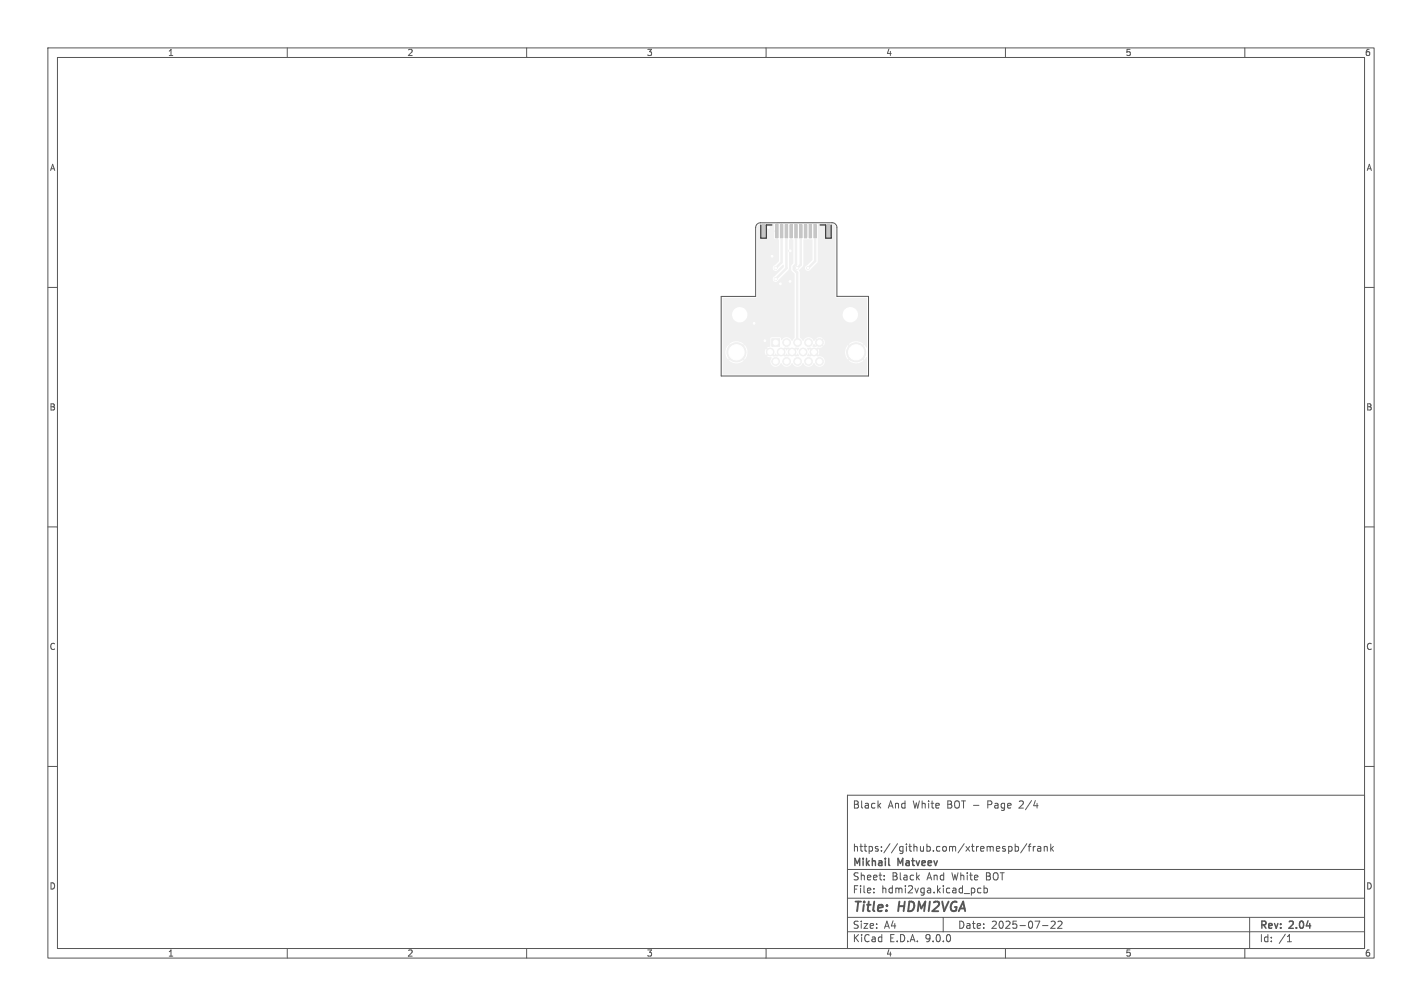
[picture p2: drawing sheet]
<svg xmlns="http://www.w3.org/2000/svg" width="297mm" height="210mm" viewBox="0 0 297 210" stroke-linecap="round" stroke-linejoin="round" font-family="sans-serif">
<g fill="#f0f0f0" stroke="#f0f0f0" stroke-width=".21">
<path d="M161.2 70.7h1.6v1.6h-1.6z"/>
<path d="M162 46.9h.5v2.8h-.5z"/>
<path d="M163 46.9h.5v2.8h-.5z"/>
<path d="M164 46.9h.5v2.8h-.5z"/>
<path d="M165 46.9h.5v2.8h-.5z"/>
<path d="M166 46.9h.5v2.8h-.5z"/>
<path d="M167 46.9h.5v2.8h-.5z"/>
<path d="M168 46.9h.5v2.8h-.5z"/>
<path d="M169 46.9h.5v2.8h-.5z"/>
<path d="M170 46.9h.5v2.8h-.5z"/>
<path d="M159.2 46.9h.6v2.6h-.6z"/>
<path d="M172.7 46.9h.6v2.6h-.6z"/>
<circle cx="178.8" cy="73.6" r="2"/>
<circle cx="153.8" cy="73.6" r="2"/>
<circle cx="164.3" cy="71.5" r=".8"/>
<circle cx="166.6" cy="71.5" r=".8"/>
<circle cx="168.9" cy="71.5" r=".8"/>
<circle cx="171.2" cy="71.5" r=".8"/>
<circle cx="160.9" cy="73.5" r=".8"/>
<circle cx="163.1" cy="73.5" r=".8"/>
<circle cx="165.4" cy="73.5" r=".8"/>
<circle cx="167.7" cy="73.5" r=".8"/>
<circle cx="170" cy="73.5" r=".8"/>
<circle cx="162" cy="75.5" r=".8"/>
<circle cx="164.3" cy="75.5" r=".8"/>
<circle cx="166.6" cy="75.5" r=".8"/>
<circle cx="168.9" cy="75.5" r=".8"/>
<circle cx="171.2" cy="75.5" r=".8"/>
<circle cx="157.5" cy="67.5" r=".3"/>
<circle cx="165" cy="58.7" r=".3"/>
<circle cx="159.8" cy="71.1" r=".3"/>
<circle cx="160.5" cy="47.5" r=".3"/>
<circle cx="165" cy="52.4" r=".3"/>
<circle cx="163" cy="59.3" r=".3"/>
<circle cx="161.3" cy="53.5" r=".3"/>
<circle cx="168.8" cy="55.9" r=".3"/>
<circle cx="162" cy="55.9" r=".3"/>
<circle cx="166.5" cy="55.9" r=".3"/>
<circle cx="162" cy="58.3" r=".3"/>
</g>
<path d="M162 56h.1M162.3 48.3v4.2l-1 1M163.3 47.9v6.9l-1.3 1.2M164.3 47.9v8.1l-2.3 2.3M166.3 47.9v7.3l-.5 .5v.5l.7 .7 .1 14.5M166.5 56h.1M167.3 47.9v7.4l-.8 .7M168.8 56h.1M170.3 47.9v6.6l-1.5 1.5" fill="none" stroke="#f0f0f0" stroke-width=".5"/>
<g fill="#f0f0f0">
<path d="M158.3 47l.4-.2 .2 .1v2.6l.2 .2h.7l.3-.2v-2.7h1.5l.1 1.3h.5l.2 .2v1.7h-.3v-1.6h-.4v1.3l.2 .2 .8 .2v4.4l-.9 .9a.6 .6 0 0 0-.3 .9 .6 .6 0 0 0 1 0l1-1h.2v.5l-1.9 1.9a.61 .61 0 0 0-.2 1 .61 .61 0 0 0 1-.2l2.2-2.3v-6.1l.3-.1v-1.6l.2-.1 .1 1.7 .3 .1v4.8l-.4 .5v.9l.7 .9v8.4h-9.9a1.61 1.61 0 0 0-2.4-1.3 1.61 1.61 0 0 0 0 2.8 1.61 1.61 0 0 0 2.4-1.3v-.2h9.9v4.9l-.6 .7a1.26 1.26 0 0 0-1-.8 1.26 1.26 0 0 0-1.2 .6l-.1-.5-.2-.1h-1.9l-.1 .3v1.6l-.7 .3 .4 .4-.2 .2-.4-.4-.2 .6h-3.7l-.2-.9-.4-.5-.4 .5-.3-.2 .5-.5a2.3 2.3 0 0 0-3 0l.5 .5-.2 .2-.5-.5a2.3 2.3 0 0 0 0 3.1l.5-.5 .2 .2-.5 .5a2.3 2.3 0 0 0 3 0l-.5-.5 .3-.2 .5 .5 .4-.8 .1-.9h3.7l.2 .7 .4-.4 .2 .2-.4 .5 1 .2a1.18 1.18 0 0 0 .3 1.8 1.18 1.18 0 0 0 1.7-.6 1.23 1.23 0 0 0 1.1 .8 1.23 1.23 0 0 0 1.2-.8 1.23 1.23 0 0 0 1.1 .8 1.23 1.23 0 0 0 1.1-.8 1.23 1.23 0 0 0 1.2 .8 1.23 1.23 0 0 0 1.1-.8 1.14 1.14 0 0 0 1.5 .7 1.14 1.14 0 0 0 .7-1.4 1.14 1.14 0 0 0-1.5-.7l-.5-.5 .3-.2 .4 .4a1.07 1.07 0 0 0 0-1.3l-.4 .4-.3-.2 .6-.5 .6 .1 .4-.2-.4-.5 .2-.2 .4 .5a1.09 1.09 0 0 0 0-1.4l-.4 .5-.2-.2 .4-.5h-.1a1.09 1.09 0 0 0-1.2 0l.4 .5-.2 .2-.4-.5-.4 .4a1.19 1.19 0 0 0-1.1-.8 1.19 1.19 0 0 0-1.1 .8l-.6-.8v-13.5l-.2-.4 .9-1.2v-5.3l1-.1 .8 .1 .1 4.2-1.1 1.1a.61 .61 0 0 0-.3 1 .61 .61 0 0 0 1 0l1.5-1.7v-7.7h1.6v2.6l.3 .3 .7-.1 .2-.2v-2.6a.6 .6 0 0 1 .7 .1 .6 .6 0 0 1 .2 .5v14.4l.3 .3h6.2l.1 3.4h-1.9a1.61 1.61 0 0 0-2.4-1.3 1.61 1.61 0 0 0 0 2.8 1.61 1.61 0 0 0 2.4-1.3v-.2h1.9v6.9h-.2l-.4-.5-.4 .5-.3-.2 .5-.5a2.3 2.3 0 0 0-3 0l.5 .5-.2 .2-.5-.5a2.3 2.3 0 0 0 0 3.1l.5-.5 .2 .2-.5 .5a2.3 2.3 0 0 0 3 0l-.5-.5 .3-.2 .4 .5 .4-.5h.2v3.5l-.1 .1-30.1-.1v-15.8l7-.1 .2-.2v-14.5z"/>
<path d="M165.9 73.7l.4 .4 .4-.3 .2 .5-.8 .1-.4-.5z"/>
<path d="M163.6 73.7l.4 .4 .2-.3 .4 .3 .4-.4 .2 .2-.5 .5h-.8l-.5-.5z"/>
<path d="M161.3 73.7l.4 .4 .2-.3 .4 .3 .4-.4 .2 .2-.5 .5h-.8l-.5-.5z"/>
<path d="M168.8 73.9l.2-.1 .1 .3 .5-.4 .2 .2-.5 .5h-.7z"/>
<path d="M165.7 73l.5-.5 .7 .1-.3 .6-.3-.4-.4 .4z"/>
<path d="M163.4 73l.5-.5h.8l.5 .5-.2 .2-.4-.4-.3 .4-.3-.4-.4 .4z"/>
<path d="M168.6 72.6l.7-.1 .5 .5-.2 .2-.5-.4-.2 .4z"/>
<path d="M169.9 71.9l.2-.1 .2 .4 .4-.5 .2 .2-.5 .5h-.6z"/>
</g>
<g fill="#fff" stroke="#fff" stroke-width=".21">
<circle cx="157.5" cy="67.5" r=".18"/>
<circle cx="165" cy="58.7" r=".17"/>
<circle cx="159.8" cy="71.1" r=".17"/>
<circle cx="160.5" cy="47.5" r=".18"/>
<circle cx="165" cy="52.4" r=".18"/>
<circle cx="163" cy="59.3" r=".17"/>
<circle cx="161.3" cy="53.5" r=".17"/>
<circle cx="168.8" cy="56" r=".17"/>
<circle cx="162" cy="56" r=".17"/>
<circle cx="166.5" cy="56" r=".18"/>
<circle cx="162" cy="58.3" r=".17"/>
<circle cx="178.8" cy="73.6" r="1.6"/>
<circle cx="153.8" cy="73.6" r="1.6"/>
<circle cx="162" cy="71.5" r=".5"/>
<circle cx="164.3" cy="71.5" r=".5"/>
<circle cx="166.6" cy="71.5" r=".5"/>
<circle cx="168.9" cy="71.5" r=".5"/>
<circle cx="171.2" cy="71.5" r=".5"/>
<circle cx="160.9" cy="73.5" r=".5"/>
<circle cx="163.1" cy="73.5" r=".5"/>
<circle cx="165.4" cy="73.5" r=".5"/>
<circle cx="167.7" cy="73.5" r=".5"/>
<circle cx="170" cy="73.5" r=".5"/>
<circle cx="162" cy="75.5" r=".5"/>
<circle cx="164.3" cy="75.5" r=".5"/>
<circle cx="166.6" cy="75.5" r=".5"/>
<circle cx="168.9" cy="75.5" r=".5"/>
<circle cx="171.2" cy="75.5" r=".5"/>
<circle cx="154.5" cy="65.7" r="1.35"/>
<circle cx="177.6" cy="65.7" r="1.35"/>
</g>
<g fill="#c4c4c4" stroke="#c4c4c4" stroke-width=".21">
<path d="M162 46.9h.5v2.8h-.5z"/>
<path d="M163 46.9h.5v2.8h-.5z"/>
<path d="M164 46.9h.5v2.8h-.5z"/>
<path d="M165 46.9h.5v2.8h-.5z"/>
<path d="M166 46.9h.5v2.8h-.5z"/>
<path d="M167 46.9h.5v2.8h-.5z"/>
<path d="M168 46.9h.5v2.8h-.5z"/>
<path d="M169 46.9h.5v2.8h-.5z"/>
<path d="M170 46.9h.5v2.8h-.5z"/>
<path d="M159.2 46.9h.6v2.6h-.6z"/>
<path d="M172.7 46.9h.6v2.6h-.6z"/>
</g>
<path d="M158.9 47v2.7h1.1v-2.7h1.2M171.3 47h1.2v2.7h1.1v-2.7" fill="none" stroke="#000" stroke-width=".21"/>
<g fill="none" stroke="#575757" stroke-width=".21">
<path d="M10 10h277v190h-277zM12 12h273v186h-273zM60 10v2M110 10v2M160 10v2M210 10v2M260 10v2M158.1 46.8l.7-.3h15a1 1 0 0 1 1 1v14.4h6.6v16.6h-30.8v-16.6h7.2v-14.4zM10 60h2M285 60h2M10 110h2M285 110h2"/>
<path d="M10 160h2M177 166h108v32h-108zM183.5 168.1l.5 .6M184 167.7l-.6 .6M210.7 176.8l.4-.1 .3 .3-.2 .6h-.5M212 176.8l.5-.1 .2 .3-.1 .6h-.6M212 176.2v1.5M214.5 176.1l-1.3 2M214.7 176.7h.6M215.3 176.2l-.3 .2v1.3M215.8 176.7v1M216.2 176.7l-.4 .3"/>
<path d="M216.7 176.8h.6l.1 .9M217.4 177.1h-.5l-.2 .2 .2 .4 .5-.1M218.1 176.8l.2-.1 .4 .1v.9M218.1 176.7v1M219.5 176.2v1.5M219.6 177.1l.4 .6M220 176.7l-.5 .6M285 160h2M60 198v2M110 198v2M160 198v2M177 194.5h108"/>
<path d="M177 191.5h108M177 187.5h108M177 181.5h108M182.5 186.3v.1M182.5 185.5v.1M184.7 183.6v.1M184.7 182.8v.1M197 191.5v3M204.9 185.5l-.4-.1-.3 .3 .1 .6h.6M205.5 185.5l.5-.1 .2 .3-.1 .6h-.6M205.5 184.9v1.5M210 198v2"/>
<path d="M217.7 193.2h1.2M219.5 192.4l.6-.1 .3 .4-.9 1.1h.9M221 192.4l.5-.1 .3 .4-.9 1.1h.9M260 198v2M261 191.5v6.5M268.9 196.6h.8M269 195.5l.3-.4v1.5"/>
</g>
<path d="M185.6 180.5l.2 .2" fill="none" stroke="#575757" stroke-width=".3"/>
<g font-size="2.8" fill="#575757">
<text x="178" y="190.9">Title:</text>
<text x="187.7" y="190.9">HDMI2VGA</text>
</g>
<g font-size="2.1" fill="#575757">
<text x="178" y="169">Black</text>
<text x="185.4" y="169">And</text>
<text x="190.7" y="169">White</text>
<text x="198" y="169">BOT -</text>
<text x="206.6" y="169">Page</text>
<text x="213.4" y="169">2/4</text>
<text x="178" y="178">https://github.com/xtremespb/frank</text>
<text x="178" y="184">Sheet:</text>
<text x="178" y="181.2">Mikhail</text>
<text x="186.2" y="184">Black</text>
<text x="187.6" y="181.2">Matveev</text>
<text x="193.7" y="184">And</text>
<text x="199" y="184">White</text>
<text x="206.2" y="184">BOT</text>
<text x="178" y="186.7">File:</text>
<text x="184.1" y="186.7">hdmi2vga.kicad_pcb</text>
<text x="178" y="196.9">KiCad</text>
<text x="178" y="194.1">Size:</text>
<text x="184.7" y="194.1">A4</text>
<text x="185.7" y="196.9">E.D.A.</text>
<text x="193.3" y="196.9">9.0.0</text>
<text x="200" y="194.1">Date:</text>
<text x="207" y="194.1">2025-07-22</text>
<text x="263" y="194.3">Rev:</text>
<text x="263" y="196.9">Id:</text>
<text x="267.1" y="196.9">/1</text>
<text x="269.4" y="194.3">2.04</text>
</g>
<g font-size="1.8" fill="#575757">
<text x="35" y="11.9">1</text>
<text x="85" y="11.9">2</text>
<text x="135" y="11.9">3</text>
<text x="185" y="11.9">4</text>
<text x="235" y="11.9">5</text>
<text x="285" y="11.9">6</text>
<text x="10.3" y="35.9">A</text>
<text x="285.4" y="35.9">A</text>
<text x="10.3" y="85.9">B</text>
<text x="285.3" y="85.9">B</text>
<text x="10.3" y="135.9">C</text>
<text x="285.3" y="135.9">C</text>
<text x="10.3" y="185.9">D</text>
<text x="285.3" y="185.9">D</text>
<text x="35" y="199.9">1</text>
<text x="85" y="199.9">2</text>
<text x="135" y="199.9">3</text>
<text x="185" y="199.9">4</text>
<text x="235" y="199.9">5</text>
<text x="285" y="199.9">6</text>
</g>
</svg>
